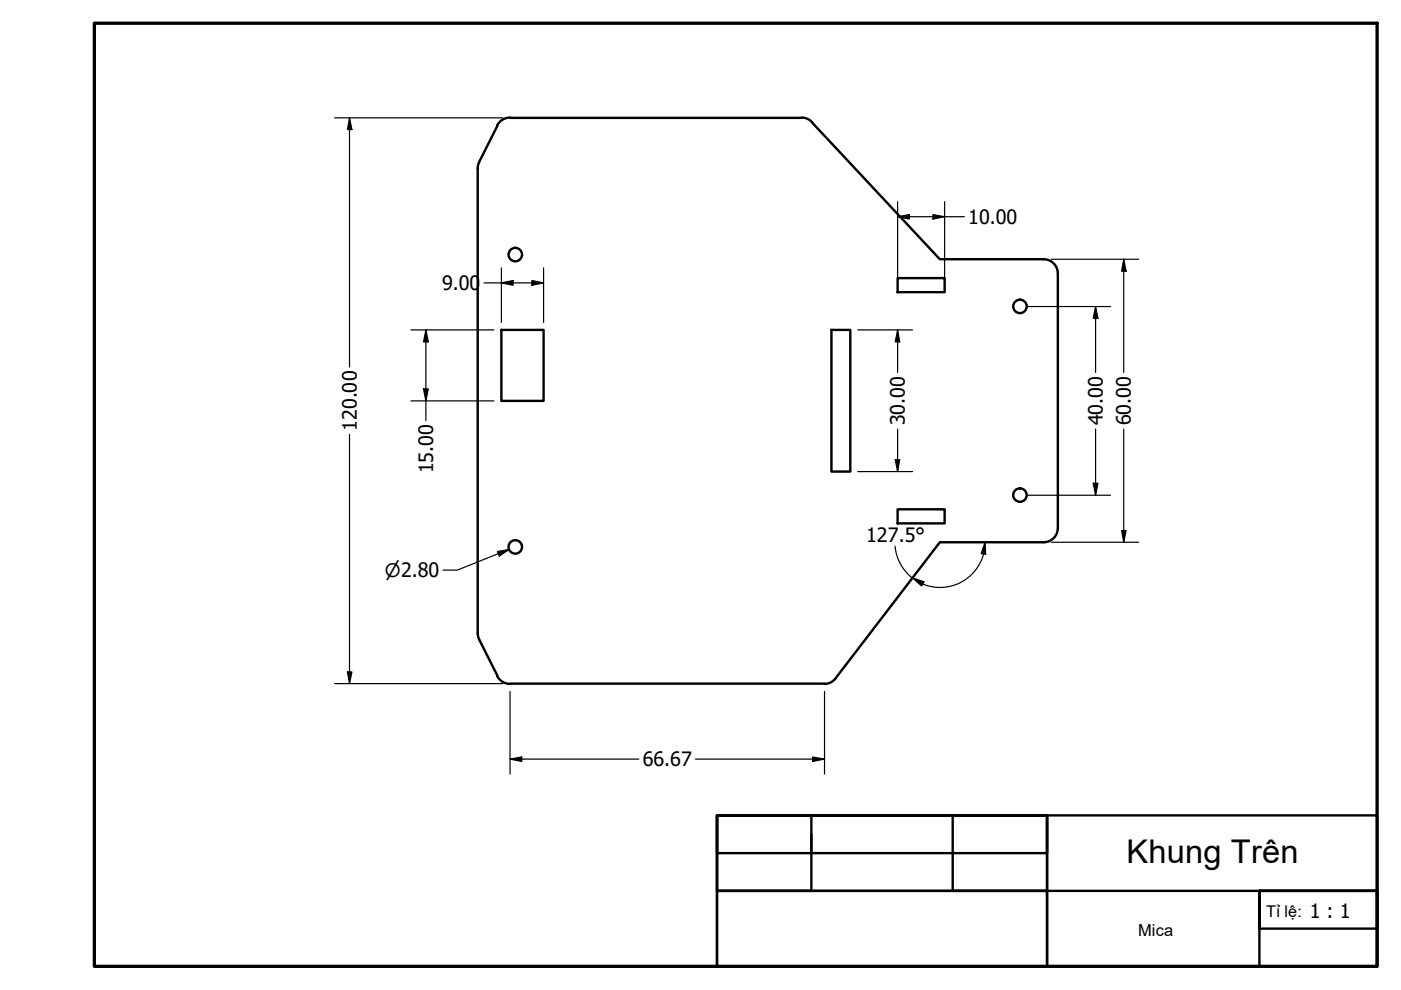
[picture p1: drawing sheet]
<svg xmlns="http://www.w3.org/2000/svg" width="297mm" height="210mm" viewBox="0 0 297 210" stroke-linecap="round" stroke-linejoin="round" font-family="sans-serif">
<!-- layer: Visible (ANSI) -->
<g fill="none" stroke="#000" stroke-width=".51">
<path d="M105.5 26.6l-3.9 7.7-.3 1.4v98.6l.3 1.3 3.9 7.7M108.1 24.9a3 3 0 0 0-2.7 1.7M108.1 25h61.9M170 24.9a3 3 0 0 1 2.2 1M172.1 25.9l27.2 29.1h22M190.3 59h10v2.9h-10zM221.3 55a3 3 0 0 1 3 3M224.3 57.9v54.1M106.3 69.9h9v15.1h-9zM176.3 69.9h4v30.1h-4zM190.3 108h10v3h-10zM221.3 115h-22l-22.1 28.8"/>
<path d="M224.3 112a3 3 0 0 1-3 3M105.4 143.3a3 3 0 0 0 2.7 1.7M108.1 144.9h66.7M177.2 143.8l-1.1 .9-1.3 .3"/>
<circle cx="109.3" cy="54" r="1.43"/>
<circle cx="216.2" cy="65" r="1.43"/>
<circle cx="109.3" cy="116" r="1.43"/>
<circle cx="216.2" cy="105" r="1.43"/>
</g>
<!-- layer: Title (ANSI) -->
<path d="M152 172.9h20v16h-20zM152 172.9h70v8h-70v-8h70v16h-70zM152 172.9h140v32h-140zM172 176.9v4M202 172.9h20v16h-20zM152 188.9h70v16h-70zM222 188.9h70v16h-70zM267 188.9h25v8h-25v-8h25v16h-25z" fill="none" stroke="#000" stroke-width=".51"/>
<!-- layer: Border (ANSI) -->
<path d="M20 4.9h272v200h-272z" fill="none" stroke="#000" stroke-width=".7"/>
<!-- layer: Dimension (ANSI) -->
<g fill="none" stroke="#000" stroke-width=".25">
<path d="M70.9 25h35.7M74.1 25l.5 2.5h-.9zM74.1 25v52.8M102.6 60h12.7M106.3 60l2.5-.5v1zM106.3 56.8v11.6M112.8 59.5l2.5 .5-2.5 .5zM115.3 56.8v11.6M190.3 45.9l2.5-.4v1zM190.3 42.8v17.6M190.3 45.9h14.2M197.8 45.5l2.5 .4-2.5 .6z"/>
<path d="M200.3 42.8v17.6M222.9 55h18.5M238.3 55l.5 2.5h-1zM238.3 55v24M87.1 69.9h17.6M90.3 69.9l.5 2.6h-1zM90.3 69.9v19.3M181.9 69.9h11.6M190.3 69.9l.5 2.6h-1zM190.3 69.9v9.1M217.9 65h17.6M232.3 65l.5 2.5h-1z"/>
<path d="M232.3 65v14M74.1 92.1v52.8M87.1 85h17.6M89.8 82.5h1l-.5 2.5zM181.9 100h11.6M189.8 97.4h1l-.5 2.6zM190.3 91v9M232.3 91v14M238.3 91v24M105.5 116.9l2.4-.4-2 1.4zM107.9 116.5l-10.9 4.4h-3.1M189.8 115.8a9.6 9.6 0 0 0 3.7 6.8"/>
<path d="M208.5 117.5a9.6 9.6 0 0 1-12.9 6.3l-2.1-1.3M208.9 115l.1 2.5-1-.1zM208.9 115l-.4 2.4M217.9 105h17.6M222.9 115h18.5M231.8 102.5h1l-.5 2.5zM237.8 112.5h1l-.5 2.5zM193.5 122.5l2.4 .9-.5 .8zM70.9 144.9h35.7M73.7 142.5h.9l-.5 2.4zM108.1 146.6v17.5M174.8 146.6v17.5"/>
<path d="M108.1 160.9l2.5-.4v1zM108.1 160.9h27.3M147.4 160.9h27.4M172.3 160.5l2.5 .4-2.5 .6z"/>
</g>
<g fill="#000">
<path d="M74.1 25l.5 2.5h-.9z" fill-rule="evenodd"/>
<path d="M106.3 60l2.5-.5v1z" fill-rule="evenodd"/>
<path d="M190.3 45.9l2.5-.4v1z" fill-rule="evenodd"/>
<path d="M197.8 45.5l2.5 .4-2.5 .6z" fill-rule="evenodd"/>
<path d="M238.3 55l.5 2.5h-1z" fill-rule="evenodd"/>
<path d="M90.3 69.9l.5 2.6h-1z" fill-rule="evenodd"/>
<path d="M112.8 59.5l2.5 .5-2.5 .5z" fill-rule="evenodd"/>
<path d="M190.3 69.9l.5 2.6h-1z" fill-rule="evenodd"/>
<path d="M232.3 65l.5 2.5h-1z" fill-rule="evenodd"/>
<path d="M89.8 82.5h1l-.5 2.5z" fill-rule="evenodd"/>
<path d="M189.8 97.4h1l-.5 2.6z" fill-rule="evenodd"/>
<path d="M105.5 116.9l2.4-.4-2 1.4z" fill-rule="evenodd"/>
<path d="M208.9 115l.1 2.5-1-.1z" fill-rule="evenodd"/>
<path d="M231.8 102.5h1l-.5 2.5z" fill-rule="evenodd"/>
<path d="M237.8 112.5h1l-.5 2.5z" fill-rule="evenodd"/>
<path d="M193.5 122.5l2.4 .9-.5 .8z" fill-rule="evenodd"/>
<path d="M73.7 142.5h.9l-.5 2.4z" fill-rule="evenodd"/>
<path d="M108.1 160.9l2.5-.4v1z" fill-rule="evenodd"/>
<path d="M172.3 160.5l2.5 .4-2.5 .6z" fill-rule="evenodd"/>
</g>
<text font-size="6.9" x="238.8" y="183">Khung Trên</text>
<g font-size="4.2">
<text x="205.3" y="47.5">10.00</text>
<text x="93.7" y="61.5">9.00</text>
<text x="75.6" y="91.3" transform="rotate(-90 75.6 91.3)">120.00</text>
<text x="191.8" y="90.2" transform="rotate(-90 191.8 90.2)">30.00</text>
<text x="233.8" y="90.2" transform="rotate(-90 233.8 90.2)">40.00</text>
<text x="239.8" y="90.2" transform="rotate(-90 239.8 90.2)">60.00</text>
<text x="91.8" y="100.4" transform="rotate(-90 91.8 100.4)">15.00</text>
<text x="183.6" y="114.9">127.5°</text>
<text x="136.3" y="162.5">66.67</text>
<text x="277.7" y="194.6">1 : 1</text>
</g>
<text font-size="3.9" x="81.6" y="122.3">⌀2.80</text>
<text font-size="3.5" x="241.3" y="198.5">Mica</text>
<text font-size="3.4" x="268.5" y="194.5">Tỉ lệ:</text>
</svg>
